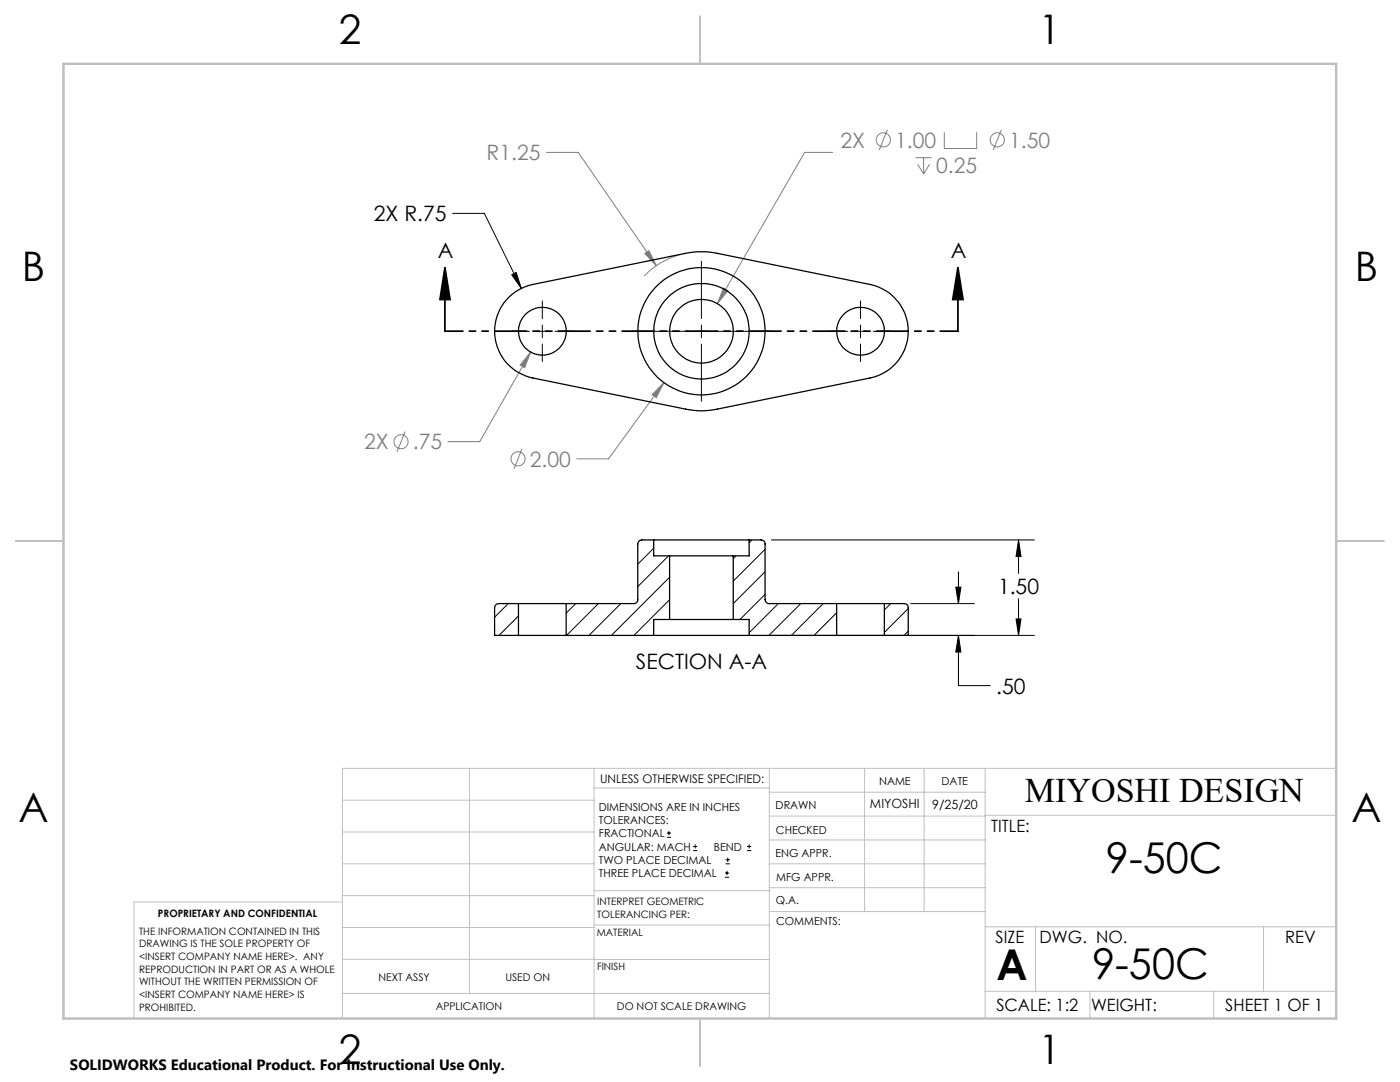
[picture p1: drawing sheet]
<svg xmlns="http://www.w3.org/2000/svg" width="279mm" height="216mm" viewBox="0 0 279 216" stroke-linecap="round" stroke-linejoin="round" font-family="sans-serif">
<g fill="none" stroke="#808080" stroke-width=".2">
<path d="M109 30.4h6.4l15.6 22.6M166.2 30.4h-5.6l-17.4 30.2M177.1 25.9l-1.6 4M182.7 31.5h3.2M183.1 32.8l1.2 1.9M184.3 31.5v3.2M185.5 32.8l-1.2 1.9M188.5 26.4v3.2h6.4v-3.2M199.8 25.9l-1.6 4M128.7 50.6l.8-.6 1.5 3zM135.6 50.8a15.8 15.8 0 0 0-7 4.3M144.4 57.5l.9 .5-2.1 2.6z"/>
<path d="M105.9 70.2l-1.2 3.2-.9-.6zM105.9 70.2l-10.2 17.9h-6.3M132.5 76.3l-1.5 3-.9-.6zM132.5 76.3l-11 15.2h-6.4M80.9 86.1l-1.7 4.1M104.2 89.5l-1.6 4.1"/>
<circle cx="176.3" cy="27.9" r="1.41"/>
<circle cx="199" cy="27.9" r="1.41"/>
<circle cx="80" cy="88.1" r="1.41"/>
<circle cx="103.4" cy="91.6" r="1.41"/>
</g>
<g fill="none" stroke="#000" stroke-width=".2">
<path d="M90.3 42.6h6.4l7.3 14.9M102.1 54.8l.9-.4 1 3.1zM140 52.1v11.5M102.2 66.1h3.5M107 66.1h2.5M108.2 60v3.6M108.2 64.8v2.6M108.2 68.7v3.4M110.8 66.1h3.5M126 66.1h11.4M138.7 66.1h2.6M140 64.8v2.6"/>
<path d="M140 68.7v11.4M142.5 66.1h11.5M165.7 66.1h3.5M170.5 66.1h2.5M171.7 60v3.6M171.7 64.8v2.6M171.7 68.7v3.4M174.3 66.1h3.5M154 107.7h52.4M190.7 117.2h1.1l-.5 3.2zM191.3 114.1v6.3M203.3 107.7l.5 3.4h-1z"/>
<path d="M203.3 107.7v6.7M203.3 119.5v7.3M154 126.8h52.4M181.8 120.4h12.7M191.3 126.8l.5 3.3h-1.1zM191.3 126.8v10h6.3M202.8 123.5h1l-.5 3.3zM133.1 167.1h.8M133.1 166.2h.8M133.5 165.8v.9M138.3 169.7h.8M138.3 168.9h.8"/>
<path d="M138.7 168.5v.8M144.7 175h.8M144.7 174.2h.8M144.8 172.4h.9M144.8 171.6h.9M145.1 173.8v.8M145.2 171.1v.9M149.1 169.7h.8M149.1 168.9h.8M149.5 168.5v.8"/>
</g>
<path d="M88.8 53.4l1 6.4h-2zM88.8 53.4v12.7M191.2 53.4l1 6.4h-2.1zM191.2 53.4v12.7" fill="none" stroke="#000" stroke-width=".35"/>
<path d="M191.2 66.1h-102.4" fill="none" stroke="#000" stroke-width=".35" stroke-dasharray="6.3 1.3 1.3 1.3 1.3 1.3" stroke-dashoffset="2.8"/>
<g fill="none" stroke="#c0c0c0" stroke-width=".2">
<path d="M68.3 159.7h50.3M93.7 153.3v44.9M118.6 153.3v49.9M118.6 157.2h34.9M153.5 153.3v49.9M153.5 158.1h43.1M172.5 153.3v28.6M184.4 153.3v28.6M196.6 153.3v49.9M266.7 153.3h-198.4v49.9M68.3 178.7h50.3M68.3 172.4h50.3"/>
<path d="M68.3 166h50.3M68.3 180h-41.6v23.2M118.6 177.7h35M153.5 167.6h43.1M153.5 162.8h43.1M153.5 172.4h43.1M153.5 177.1h43.1M196.6 162.7h70.1M68.3 198.2h85.2M68.3 191.4l85.2 .1M68.3 185.1h50.3M118.6 184.6h35"/>
<path d="M153.6 181.9h43M196.6 197.8h70.1M196.6 184.9h70.1M206.7 184.9v12.9M217.5 197.8v5.4M242.2 197.8v5.4M252.2 184.9v12.9"/>
</g>
<path d="M139.7 3.2v9.5M3.1 107.9h9.6M266.7 107.9h9.5M139.7 203.2v9.6" fill="none" stroke="#c0c0c0" stroke-width=".25"/>
<path d="M12.7 12.7h254v190.5h-254z" fill="none" stroke="#c0c0c0" stroke-width=".5"/>
<g fill="#000">
<path d="M102.1 54.8l1.9 2.7-1-3.1zM191.3 126.8l.5 3.3h-1.1zM190.7 117.2h1.1l-.5 3.2zM202.8 123.5h1l-.5 3.3zM203.3 107.7l.5 3.4h-1z"/>
<path d="M191.2 53.4l1 6.4h-2.1zM88.8 53.4l1 6.4h-2z"/>
</g>
<path d="M105.9 70.2l-2.1 2.6 .9 .6zM128.7 50.6l2.3 2.4-1.5-3zM144.4 57.5l-1.2 3.1 2.1-2.6zM132.5 76.3l-2.4 2.4 .9 .6z" fill="#808080"/>
<g fill="none" stroke="#000" stroke-width=".25">
<path d="M101.6 59.2l1.9-1.3 2.1-1 31.2-6.3a16 16 0 0 1 6.4 0l30.4 6.2a9.5 9.5 0 0 1 7.7 9.3 9.5 9.5 0 0 1-7.7 9.3l-30.4 6.2a14.5 14.5 0 0 1-6.4 0l-30.5-6.2a9.5 9.5 0 0 1-4.7-16.2zM130.5 107.7h-2.4a.85 .85 0 0 0-.8 .8v11.2a.73 .73 0 0 1-.8 .7h-13.5M130.5 107.7h19M130.5 107.7v3.2h3.1M133.6 110.9h12.7M133.6 110.9v12.7M146.3 110.9v12.7M149.5 107.7h2.4a.78 .78 0 0 1 .8 .8v11.2a.78 .78 0 0 0 .8 .7h13.5M149.5 107.7v3.2h-3.2M103.5 120.4h-4a.85 .85 0 0 0-.8 .8v5.6h4.8M103.5 126.8h9.5M103.5 120.4h9.5"/>
<path d="M103.5 120.4v6.4M113 126.8h17.5M113 120.4v6.4M130.5 126.8h19M133.6 123.6h12.7M133.6 123.6h-3.1v3.2M146.3 123.6h3.2v3.2M149.5 126.8h17.5M167 126.8h9.5M167 120.4h9.5M167 120.4v6.4M176.5 120.4h4a.78 .78 0 0 1 .8 .8v5.6h-4.8"/>
<path d="M176.5 120.4v6.4"/>
<circle cx="108.3" cy="66.1" r="4.8"/>
<circle cx="140" cy="66.1" r="6.4"/>
<circle cx="140" cy="66.1" r="9.5"/>
<circle cx="140" cy="66.1" r="12.7"/>
<circle cx="171.8" cy="66.1" r="4.8"/>
</g>
<g fill="none" stroke="#000" stroke-width=".2">
<path d="M130.5 109.4l-3.2 3.2M133.4 110.9l-6.1 6.2M133.6 115.2l-11.6 11.6M133.6 119.7l-7.1 7.1M146.9 110.9l-.6 .6M150.1 107.7l-.6 .6M152.7 109.6l-6.4 6.4M152.7 114.1l-6.4 6.3M152.7 118.6l-5 5M101.4 120.4l-2.7 2.8M103.5 122.9l-3.9 3.9M114.9 120.4l-1.9 1.9"/>
<path d="M119.4 120.4l-6.3 6.4M123.9 120.4l-6.4 6.4M155.3 120.4l-5.8 5.9M159.8 120.4l-6.3 6.4M164.3 120.4l-6.4 6.4M167 122.3l-4.5 4.5M167 126.8h-.1M177.8 120.4l-1.3 1.3M181.3 121.4l-4.8 4.8M181.3 125.9l-.9 .9"/>
</g>
<g font-size="8.5">
<text x="220.7" y="174.2">9-50C</text>
<text x="198.9" y="195.5">A</text>
<text x="218" y="195.4">9-50C</text>
</g>
<g font-size="8.1">
<text x="67.6" y="8.9">2</text>
<text x="207.3" y="8.9">1</text>
<text x="4.4" y="56.1">B</text>
<text x="270.4" y="56.1">B</text>
<text x="3.7" y="164.1">A</text>
<text x="269.7" y="164.1">A</text>
<text x="67.6" y="212.4">2</text>
<text x="207.3" y="212.4">1</text>
</g>
<text font-size="6.9" x="204.5" y="160.1">MIYOSHI DESIGN</text>
<g font-size="4.2" fill="#808080">
<text x="167.7" y="29.4">2X</text>
<text x="178.6" y="29.4">1.00</text>
<text x="201.4" y="29.4">1.50</text>
<text x="97.1" y="32">R1.25</text>
<text x="186.8" y="34.5">0.25</text>
<text x="72.7" y="89.7">2X</text>
<text x="82.4" y="89.7">.75</text>
<text x="105.7" y="93.1">2.00</text>
</g>
<g font-size="4.2">
<text x="74.6" y="44.2">2X R.75</text>
<text x="87.4" y="51.5">A</text>
<text x="189.8" y="51.5">A</text>
<text x="199.2" y="118.6">1.50</text>
<text x="126.9" y="133.5">SECTION A-A</text>
<text x="198.8" y="138.4">.50</text>
</g>
<g font-size="3.4">
<text x="197.8" y="166">TITLE:</text>
<text x="198.7" y="188.1">SIZE</text>
<text x="207.5" y="188.1">DWG. NO.</text>
<text x="256.5" y="188.2">REV</text>
<text x="198.8" y="201.7">SCALE: 1:2</text>
<text x="217.7" y="201.8">WEIGHT:</text>
<text x="244.5" y="201.7">SHEET 1 OF 1</text>
</g>
<text font-size="3" x="14" y="213.5">SOLIDWORKS Educational Product. For Instructional Use Only.</text>
<g font-size="2.5">
<text x="173.6" y="161.3">MIYOSHI</text>
<text x="186" y="161.4">9/25/20</text>
</g>
<text font-size="2.4" x="119.8" y="156.2">UNLESS OTHERWISE SPECIFIED:</text>
<g font-size="2.2">
<text x="119.5" y="161.8">DIMENSIONS ARE IN INCHES</text>
<text x="154.8" y="161.4">DRAWN</text>
<text x="175.4" y="156.6">NAME</text>
<text x="187.9" y="156.7">DATE</text>
<text x="119.5" y="164.4">TOLERANCES:</text>
<text x="119.5" y="167.1">FRACTIONAL</text>
<text x="154.9" y="166.3">CHECKED</text>
<text x="119.5" y="169.7">ANGULAR: MACH</text>
<text x="119.5" y="172.4">TWO PLACE DECIMAL</text>
<text x="142.5" y="169.7">BEND</text>
<text x="154.8" y="171">ENG APPR.</text>
<text x="119.5" y="175">THREE PLACE DECIMAL</text>
<text x="154.9" y="175.7">MFG APPR.</text>
<text x="154.9" y="180.4">Q.A.</text>
<text x="154.9" y="184.6">COMMENTS:</text>
</g>
<g font-size="2.1">
<text x="75.5" y="195.7">NEXT ASSY</text>
<text x="100.9" y="195.7">USED ON</text>
<text x="86.9" y="201.5">APPLICATION</text>
<text x="123.1" y="201.6">DO NOT SCALE DRAWING</text>
</g>
<g font-size="2">
<text x="31.5" y="182.9">PROPRIETARY AND CONFIDENTIAL</text>
<text x="119.2" y="180.6">INTERPRET GEOMETRIC</text>
<text x="119.2" y="183.1">TOLERANCING PER:</text>
<text x="27.8" y="186.5">THE INFORMATION CONTAINED IN THIS</text>
<text x="27.8" y="189">DRAWING IS THE SOLE PROPERTY OF</text>
<text x="27.8" y="191.6">&lt;INSERT COMPANY NAME HERE&gt;. ANY</text>
<text x="119.1" y="186.7">MATERIAL</text>
<text x="27.8" y="194.1">REPRODUCTION IN PART OR AS A WHOLE</text>
<text x="27.8" y="196.6">WITHOUT THE WRITTEN PERMISSION OF</text>
<text x="119.1" y="193.5">FINISH</text>
<text x="27.8" y="199.1">&lt;INSERT COMPANY NAME HERE&gt; IS</text>
<text x="27.8" y="201.7">PROHIBITED.</text>
</g>
</svg>
